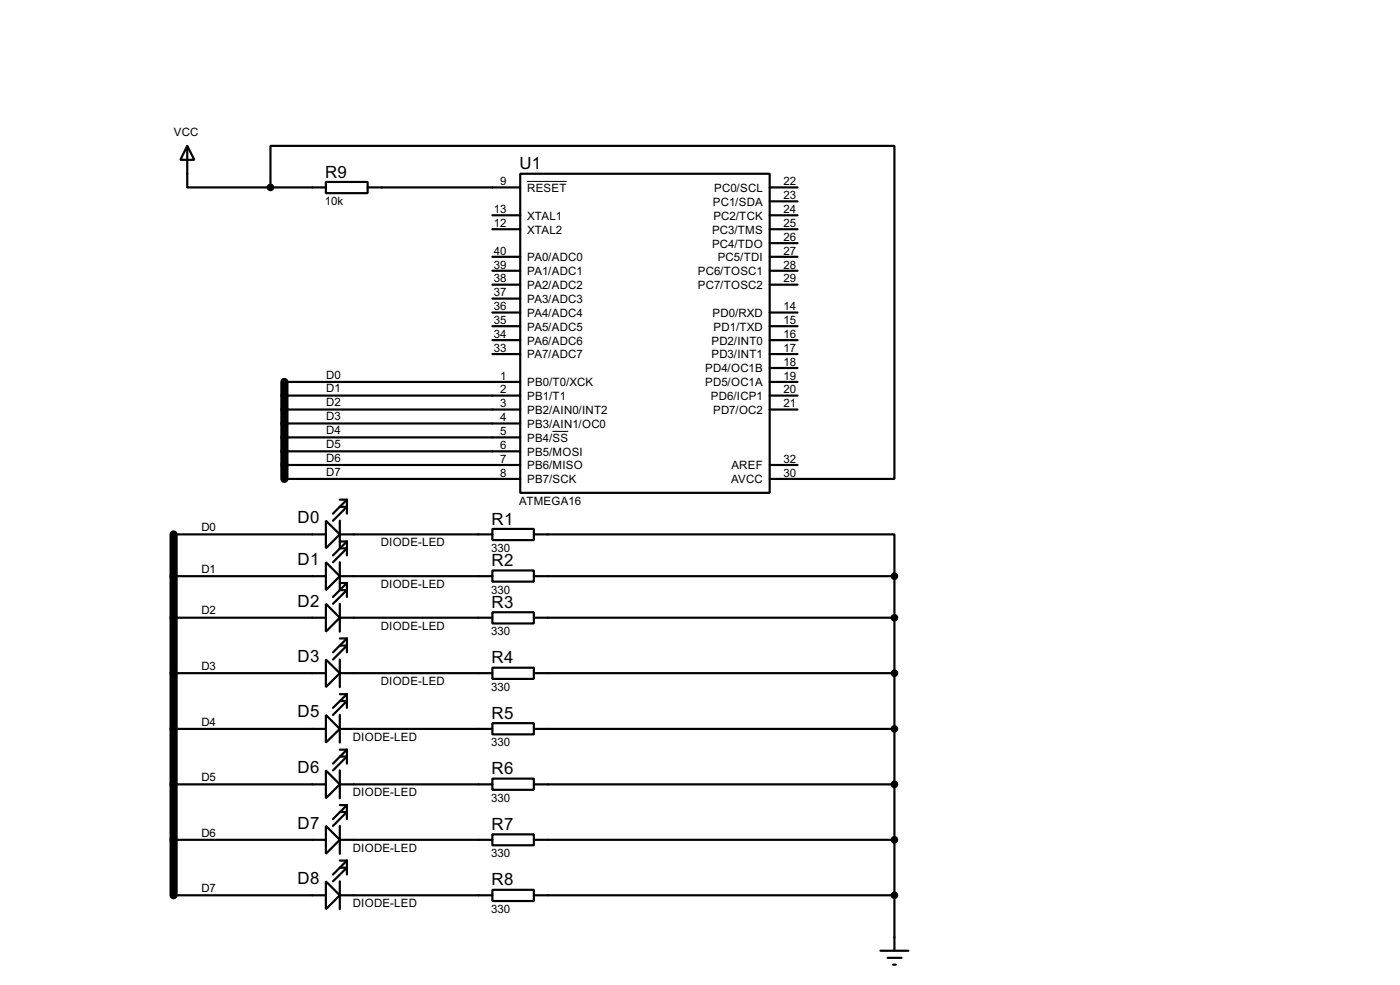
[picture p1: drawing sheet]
<svg xmlns="http://www.w3.org/2000/svg" width="256mm" height="180mm" viewBox="0 0 256 180" stroke-linecap="round" stroke-linejoin="round" font-family="sans-serif">
<path d="M52.1 69.9v17.8M31.8 97.8v66.1" fill="none" stroke="#000" stroke-width="1.5"/>
<g fill="none" stroke="#000" stroke-width=".4">
<path d="M34.3 26.7l1.3 2.6h-2.5zM34.3 26.7v7.6h15.3M49.6 34.3v-7.6h114.3v61h-22.9M49.6 34.3h10.1M59.7 33.3h7.7v2.1h-7.7zM67.4 34.3h27.9M90.2 39.4h5.1M95.3 31.8h45.7v58.4h-45.7zM141 34.3h5.1M141 39.4h5.1M141 36.9h5.1M90.2 42h5.1"/>
<path d="M90.2 57.2h5.1M90.2 59.7h5.1M90.2 47h5.1M90.2 49.6h5.1M90.2 52.1h5.1M90.2 54.7h5.1M141 42h5.1M141 57.2h5.1M141 59.7h5.1M141 44.5h5.1M141 47h5.1M141 49.6h5.1"/>
<path d="M141 52.1h5.1M52.1 69.9h43.2M52.1 72.4h43.2M52.1 75h43.2M52.1 77.5h43.2M90.2 62.3h5.1M90.2 64.8h5.1M141 69.9h5.1M141 72.4h5.1M141 75h5.1M141 62.3h5.1M141 64.8h5.1"/>
<path d="M141 67.4h5.1M31.8 97.8h27.9M52.1 87.7h43.2M52.1 80.1h43.2M52.1 82.6h43.2M52.1 85.1h43.2M59.7 95.3l2.6 2.5-2.6 2.6zM62.3 97.8h27.9M62.3 95.3v5.1h1.3l-2.6 2.5M62.3 92.8h1.3l-2.6 2.5M62.3 91.5h1.3M62.3 99.1h1.3"/>
<path d="M63.6 91.5l-2.6 2.5M63.6 91.5v2.5M63.6 99.1v2.6M63.6 99.1l-2.6 2.6M90.2 96.8h7.6v2.1h-7.6zM97.8 97.8h66.1v7.7M141 85.1h5.1M31.8 105.5h27.9M31.8 113.1h27.9M59.7 102.9l2.6 2.6-2.6 2.5zM59.7 110.5l2.6 2.6-2.6 2.5zM62.3 105.5h27.9"/>
<path d="M62.3 113.1h27.9M62.3 102.9v5.1h1.3l-2.6 2.5M62.3 110.5v5.1M62.3 106.7h1.3M62.3 118.2h1.3l-2.6 2.5M62.3 116.9h1.3M63.6 106.7v2.6M63.6 116.9v2.5M63.6 106.7l-2.6 2.6M63.6 116.9l-2.6 2.5M90.2 104.4h7.6v2.1h-7.6zM90.2 112.1h7.6v2h-7.6z"/>
<path d="M97.8 105.5h66.1M97.8 113.1h66.1M163.9 105.5v68.5M31.8 123.2h27.9M31.8 133.4h27.9M59.7 120.7l2.6 2.5-2.6 2.6zM59.7 130.9l2.6 2.5-2.6 2.5zM62.3 123.2h27.9M62.3 133.4h27.9M62.3 120.7v5.1M62.3 130.9v5M62.3 128.3h1.3l-2.6 2.6"/>
<path d="M62.3 127.1h1.3M62.3 138.5h1.3l-2.6 2.5M62.3 137.2h1.3M63.6 127.1v2.5M63.6 137.2v2.6M63.6 127.1l-2.6 2.5M63.6 137.2l-2.6 2.6M90.2 122.2h7.6v2.1h-7.6zM90.2 132.4h7.6v2h-7.6zM97.8 123.2h66.1M97.8 133.4h66.1M31.8 143.6h27.9"/>
<path d="M31.8 153.7h27.9M59.7 141l2.6 2.6-2.6 2.5zM59.7 151.2l2.6 2.5-2.6 2.6zM62.3 143.6h27.9M62.3 153.7h27.9M62.3 141v5.1M62.3 151.2v5.1M62.3 148.6h1.3l-2.6 2.6M62.3 147.4h1.3M62.3 158.8h1.3l-2.6 2.5M62.3 157.5h1.3M63.6 147.4v2.5"/>
<path d="M63.6 157.5v2.6M63.6 147.4l-2.6 2.5M63.6 157.5l-2.6 2.6M90.2 142.5h7.6v2.1h-7.6zM90.2 152.7h7.6v2h-7.6zM97.8 143.6h66.1M97.8 153.7h66.1M31.8 163.9h27.9M59.7 161.3l2.6 2.6-2.6 2.5zM62.3 163.9h27.9M62.3 161.3v5.1M90.2 162.9h7.6v2h-7.6z"/>
<path d="M97.8 163.9h66.1M161.3 174h5.1M162.6 175.3h2.6M163.6 176.6h.5"/>
</g>
<path d="M96.6 33.2h7.2M101.2 79h2.9" fill="none" stroke="#000" stroke-width=".18"/>
<g fill="#000" stroke="#000" stroke-width=".4">
<circle cx="49.5" cy="34.3" r=".5"/>
<circle cx="163.8" cy="113.1" r=".5"/>
<circle cx="163.8" cy="105.5" r=".5"/>
<circle cx="163.8" cy="123.2" r=".5"/>
<circle cx="163.8" cy="133.4" r=".5"/>
<circle cx="163.8" cy="143.6" r=".5"/>
<circle cx="163.8" cy="153.7" r=".5"/>
<circle cx="163.8" cy="163.9" r=".5"/>
</g>
<g font-size="3.5">
<text x="59.6" y="32.5">R9</text>
<text x="95.2" y="31">U1</text>
<text x="54.5" y="95.8">D0</text>
<text x="90.1" y="96">R1</text>
<text x="54.5" y="103.4">D1</text>
<text x="90.1" y="103.6">R2</text>
<text x="54.5" y="111">D2</text>
<text x="90.1" y="111.3">R3</text>
<text x="54.5" y="121.2">D3</text>
<text x="90.1" y="121.4">R4</text>
<text x="54.5" y="131.3">D5</text>
<text x="90.1" y="131.6">R5</text>
<text x="54.5" y="141.5">D6</text>
<text x="90.1" y="141.7">R6</text>
<text x="54.5" y="151.7">D7</text>
<text x="90.1" y="151.9">R7</text>
<text x="54.5" y="161.8">D8</text>
<text x="90.1" y="162.1">R8</text>
</g>
<g font-size="2.4">
<text x="31.8" y="25">VCC</text>
<text x="91.6" y="33.9">9</text>
<text x="96.6" y="35.1">RESET</text>
<text x="130.8" y="35.1">PC0/SCL</text>
<text x="143.6" y="33.9">22</text>
<text x="59.5" y="37.6">10k</text>
<text x="90.5" y="41.6">12</text>
<text x="90.5" y="39">13</text>
<text x="96.6" y="40.2">XTAL1</text>
<text x="130.6" y="37.7">PC1/SDA</text>
<text x="130.7" y="40.2">PC2/TCK</text>
<text x="143.6" y="36.5">23</text>
<text x="143.6" y="39">24</text>
<text x="143.6" y="41.6">25</text>
<text x="90.5" y="46.6">40</text>
<text x="96.6" y="42.7">XTAL2</text>
<text x="96.6" y="47.8">PA0/ADC0</text>
<text x="130.4" y="42.7">PC3/TMS</text>
<text x="130.4" y="45.3">PC4/TDO</text>
<text x="131.5" y="47.8">PC5/TDI</text>
<text x="143.6" y="44.1">26</text>
<text x="143.6" y="46.6">27</text>
<text x="90.5" y="51.7">38</text>
<text x="90.5" y="49.2">39</text>
<text x="96.6" y="52.9">PA2/ADC2</text>
<text x="96.6" y="50.4">PA1/ADC1</text>
<text x="127.8" y="50.4">PC6/TOSC1</text>
<text x="127.8" y="52.9">PC7/TOSC2</text>
<text x="143.6" y="49.2">28</text>
<text x="143.6" y="51.7">29</text>
<text x="90.5" y="59.3">35</text>
<text x="90.5" y="56.8">36</text>
<text x="90.5" y="54.3">37</text>
<text x="96.6" y="58">PA4/ADC4</text>
<text x="96.6" y="55.4">PA3/ADC3</text>
<text x="130.5" y="58">PD0/RXD</text>
<text x="143.6" y="56.8">14</text>
<text x="143.6" y="59.3">15</text>
<text x="90.5" y="64.4">33</text>
<text x="90.5" y="61.9">34</text>
<text x="96.6" y="65.6">PA7/ADC7</text>
<text x="96.6" y="63.1">PA6/ADC6</text>
<text x="96.6" y="60.5">PA5/ADC5</text>
<text x="130.3" y="63.1">PD2/INT0</text>
<text x="130.3" y="65.6">PD3/INT1</text>
<text x="130.7" y="60.5">PD1/TXD</text>
<text x="143.6" y="61.9">16</text>
<text x="143.6" y="64.4">17</text>
<text x="59.7" y="69.3">D0</text>
<text x="59.7" y="71.8">D1</text>
<text x="91.6" y="69.5">1</text>
<text x="91.6" y="72">2</text>
<text x="96.6" y="70.7">PB0/T0/XCK</text>
<text x="129.2" y="68.1">PD4/OC1B</text>
<text x="129.2" y="70.7">PD5/OC1A</text>
<text x="143.6" y="67">18</text>
<text x="143.6" y="69.5">19</text>
<text x="143.6" y="72">20</text>
<text x="59.7" y="74.4">D2</text>
<text x="59.7" y="76.9">D3</text>
<text x="91.6" y="74.6">3</text>
<text x="91.6" y="77.1">4</text>
<text x="96.6" y="73.2">PB1/T1</text>
<text x="96.6" y="75.8">PB2/AIN0/INT2</text>
<text x="130.2" y="73.2">PD6/ICP1</text>
<text x="130.6" y="75.8">PD7/OC2</text>
<text x="143.6" y="74.6">21</text>
<text x="59.7" y="79.5">D4</text>
<text x="59.7" y="82">D5</text>
<text x="91.6" y="79.7">5</text>
<text x="91.6" y="82.2">6</text>
<text x="96.6" y="78.3">PB3/AIN1/OC0</text>
<text x="96.6" y="80.8">PB4/SS</text>
<text x="96.6" y="83.4">PB5/MOSI</text>
<text x="59.7" y="87.1">D7</text>
<text x="59.7" y="84.5">D6</text>
<text x="91.6" y="84.7">7</text>
<text x="91.6" y="87.3">8</text>
<text x="96.6" y="85.9">PB6/MISO</text>
<text x="96.6" y="88.5">PB7/SCK</text>
<text x="133.9" y="88.5">AVCC</text>
<text x="134" y="85.9">AREF</text>
<text x="143.6" y="84.7">32</text>
<text x="143.6" y="87.3">30</text>
<text x="95.1" y="92.4">ATMEGA16</text>
<text x="36.9" y="97.2">D0</text>
<text x="69.7" y="100">DIODE-LED</text>
<text x="90" y="101.1">330</text>
<text x="36.9" y="104.9">D1</text>
<text x="69.7" y="107.7">DIODE-LED</text>
<text x="36.9" y="112.5">D2</text>
<text x="90" y="108.7">330</text>
<text x="69.7" y="115.3">DIODE-LED</text>
<text x="90" y="116.3">330</text>
<text x="36.9" y="122.6">D3</text>
<text x="69.7" y="125.4">DIODE-LED</text>
<text x="90" y="126.5">330</text>
<text x="36.9" y="132.8">D4</text>
<text x="64.6" y="135.6">DIODE-LED</text>
<text x="90" y="136.6">330</text>
<text x="36.9" y="143">D5</text>
<text x="64.6" y="145.8">DIODE-LED</text>
<text x="90" y="146.8">330</text>
<text x="36.9" y="153.1">D6</text>
<text x="64.6" y="155.9">DIODE-LED</text>
<text x="90" y="156.9">330</text>
<text x="36.9" y="163.3">D7</text>
<text x="64.6" y="166.1">DIODE-LED</text>
<text x="90" y="167.1">330</text>
</g>
</svg>
